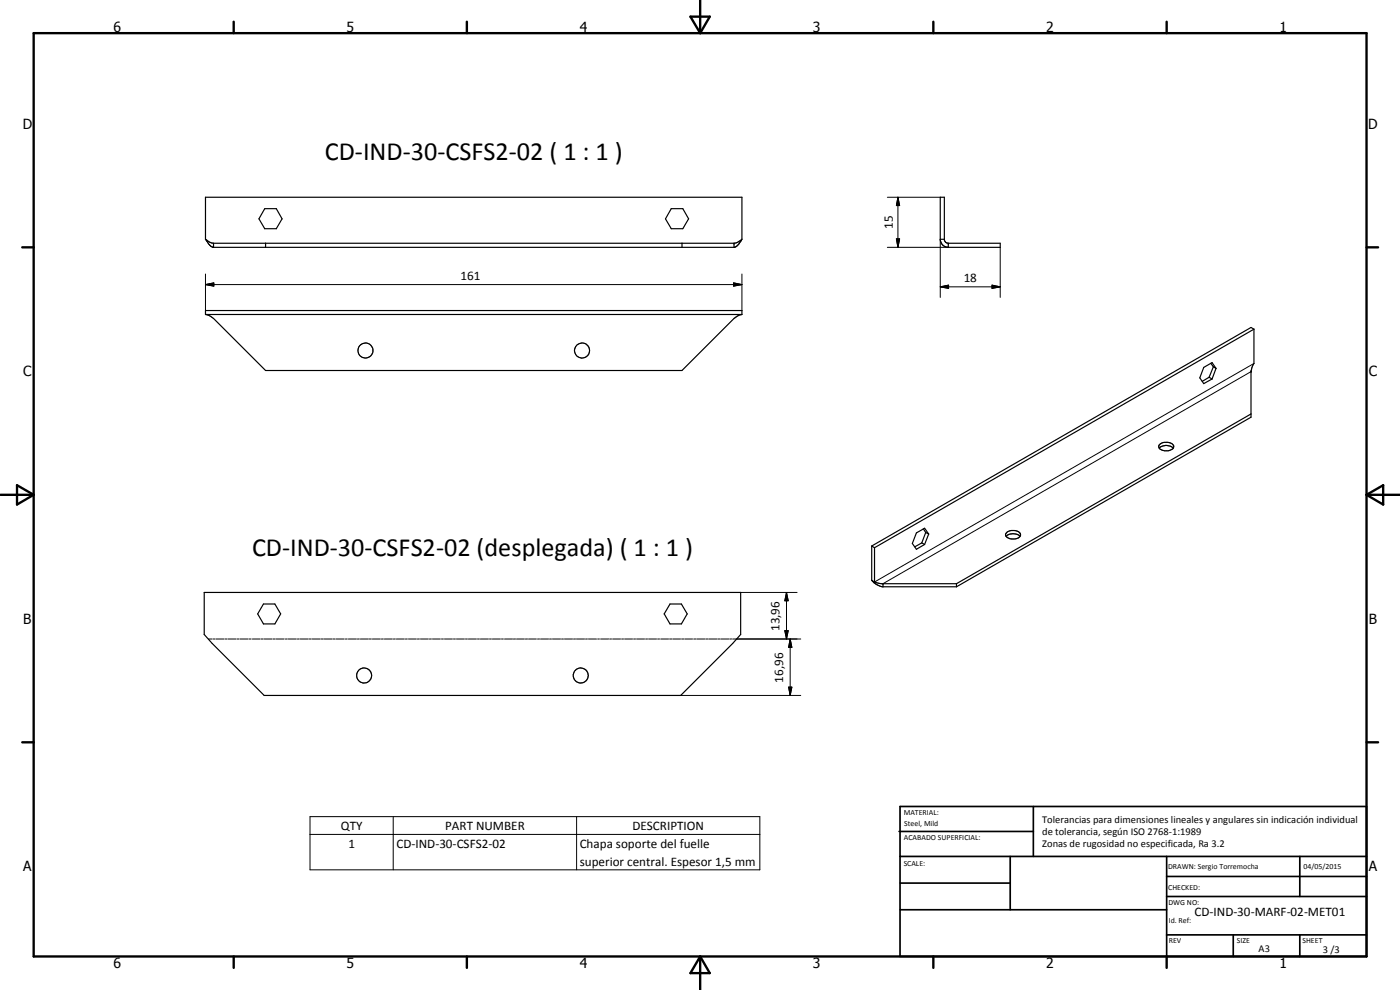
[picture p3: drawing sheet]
<svg xmlns="http://www.w3.org/2000/svg" width="420mm" height="297mm" viewBox="0 0 420 297" stroke-linecap="round" stroke-linejoin="round" font-family="sans-serif">
<g fill="none" stroke="#000" stroke-width=".35">
<path d="M61.7 71.8l1.3 1.9 1.1 .5M61.7 71.8l1.2 .8 1.2 .4M61.7 71.8v-12.6h161v12.6M64.1 74.2h156.2M64.1 73v1.2M64.1 73h156.2M79.4 62.6h3.5l1.8 3.1-1.8 2.9h-3.5l-1.7-2.9zM79.7 73v1.2M201.5 62.6h3.4l1.8 3.1-1.8 2.9h-3.4l-1.8-2.9zM204.7 73v1.2M220.3 73v1.2M222.7 71.8l-.6 .9a2.71 2.71 0 0 1-1.8 1.5"/>
<path d="M222.7 71.8l-1.2 .8-1.2 .4M282.2 71.8a2.43 2.43 0 0 0 2.4 2.4M282.2 71.8v-12.6h1.2v12.8l.3 .6 .9 .4M282.2 71.8h1.2M284.6 73h15.6v1.2h-15.6M284.6 73v1.2M61.7 94.4v-1.2h161v1.2M61.7 94.4h161M61.7 94.4l.9 .2 1.5 .9 15.6 15.7h125l15.6-15.7 1.5-.9 .9-.2M376.3 98.8v10.3l-.8 2.2M376.3 98.8l-113.8 65.5M376.3 98.8l-.9-.5-113.8 65.5"/>
<path d="M362.9 113.2l.9 .5M362.9 113.2l-2.1 1.2M363.4 109l.7 1.1M364.1 110.1l-1.2 3.1M364.1 110.1l.8 .4M364.9 110.5l-1.1 3.2M364.9 110.5l-1.1-1.7-2.5 1.4-1.2 3.2 1.2 1.7 2.5-1.4M375.5 111.3l-.1 13.9-88.3 50.9M375.5 111.3l-.1 .5M347.9 133.5a2.99 2.99 0 0 1 4.3 .3 1.47 1.47 0 0 1-1.6 1.5h-1.1a1.45 1.45 0 0 1-1.7-1.7zM347.9 134.5a2.95 2.95 0 0 1 4.2 0M375.4 124.2l-88.3 50.9"/>
<path d="M277.1 158.7l.7 1.1M277.8 159.8l.9 .4M277.8 159.8l-1.2 3.1M61.3 177.8h161v12.6l-2.4 2.7-15.6 15.6h-125l-15.6-15.6-2.4-2.7zM261.6 174.1l.4 .4a5.2 5.2 0 0 0 2.7 1.6h22.4M261.6 174.1l.9 .5M261.6 163.8v10.3M261.6 163.8l.9 .5M262.5 174.6l2.1 .5h22.5M262.5 164.3v10.3M265 175.1v1M276.6 162.9l.9 .5"/>
<path d="M276.6 162.9l-2.1 1.2M278.7 160.2l-1.2-1.7-2.5 1.4-1.2 3.2 1.2 1.7 2.5-1.4M278.7 160.2l-1.2 3.2M287.1 175.1v1M302 161a3.1 3.1 0 0 1 4.1 0M306.1 160.9a1.47 1.47 0 0 0-1.7-1.7 1.97 1.97 0 0 0-2.6 1.3l.2 .5M306.1 160.9a3.1 3.1 0 0 1-4 .2l-.1-.1M79.1 181.2h3.4l1.7 3-1.7 3h-3.4l-1.8-3zM201.1 181.2h3.4l1.7 3-1.7 3h-3.4l-1.8-3z"/>
<circle cx="109.7" cy="105.2" r="2.25"/>
<circle cx="174.7" cy="105.2" r="2.26"/>
<circle cx="109.3" cy="202.7" r="2.26"/>
<circle cx="174.3" cy="202.7" r="2.27"/>
</g>
<g fill="none" stroke="#000" stroke-width=".3">
<path d="M266.3 59.2h15.9M269.5 59.2l.5 2.5h-1zM269.5 59.2v15M266.3 74.2h18.3M269 71.7h1l-.5 2.5zM282.2 71.8v17.4M300.2 74.2v15M61.7 85.4l2.5-.5v1zM61.7 85.4h161M61.7 82.2v11M220.2 84.9l2.5 .5-2.5 .5zM222.7 82.2v11"/>
<path d="M282.2 86.1l2.5-.5v.9zM282.2 86.1h18M297.7 85.6l2.5 .5-2.5 .4zM375.4 111.5l-110.4 63.6M376.3 109.1l-113.8 65.5M222.3 177.8h16.9M236 177.8l.5 2.5h-1zM236 177.8v13.9M62.5 191.7h1.2M64 191.7h.6M64.9 191.7h2.4M67.6 191.7h.6"/>
<path d="M68.5 191.7h2.4M71.2 191.7h.6M72.1 191.7h2.4M74.8 191.7h.6M75.7 191.7h2.4M78.4 191.7h.6M79.3 191.7h2.4M82 191.7h.6M82.9 191.7h2.4M85.6 191.7h.6M86.5 191.7h2.4M89.2 191.7h.6"/>
<path d="M90.1 191.7h2.4M92.8 191.7h.6M93.7 191.7h2.4M96.4 191.7h.7M97.3 191.7h2.4M100 191.7h.6M100.9 191.7h2.4M103.7 191.7h.5M104.6 191.7h2.4M107.3 191.7h.6M108.2 191.7h2.4M110.8 191.7h.7"/>
<path d="M111.7 191.7h2.5M114.5 191.7h.6M115.3 191.7h2.5M118.1 191.7h.5M118.9 191.7h2.5M121.7 191.7h.5M122.6 191.7h2.4M125.3 191.7h.6M126.2 191.7h2.4M128.9 191.7h.6M129.8 191.7h2.4M132.5 191.7h.6"/>
<path d="M133.4 191.7h2.4M136.1 191.7h.6M137 191.7h2.4M139.7 191.7h.6M140.6 191.7h2.4M143.3 191.7h.6M144.2 191.7h2.4M146.9 191.7h.6M147.8 191.7h2.4M150.5 191.7h.6M151.4 191.7h2.4M154.1 191.7h.6"/>
<path d="M155 191.7h2.4M157.7 191.7h.6M158.6 191.7h2.4M161.3 191.7h.6M162.2 191.7h2.4M164.9 191.7h.6M165.8 191.7h2.4M168.5 191.7h.6M169.4 191.7h2.4M172.1 191.7h.7M173 191.7h2.4M175.7 191.7h.6"/>
<path d="M176.6 191.7h2.4M179.4 191.7h.5M180.2 191.7h2.5M183 191.7h.5M183.8 191.7h2.5M186.6 191.7h.5M187.4 191.7h2.5M190.1 191.7h.6M191 191.7h2.5M193.7 191.7h.6M194.6 191.7h2.5M197.3 191.7h.6"/>
<path d="M198.3 191.7h2.3M200.9 191.7h.7M201.9 191.7h2.3M204.5 191.7h.7M205.5 191.7h2.3M208.2 191.7h.6M209.1 191.7h2.4M211.8 191.7h.6M212.7 191.7h2.4M215.4 191.7h.6M216.3 191.7h2.4M219 191.7h.6"/>
<path d="M219.9 191.7h20.4M235.5 189.2h1l-.5 2.5zM237.1 191.7l.5 2.5h-.9zM237.1 191.7v17M204.3 208.7h36M236.7 206.2h.9l-.5 2.5zM93 245h135v16h-135zM93 250.4h135M118 245v16M173 245v16"/>
</g>
<g fill="none" stroke="#000" stroke-width=".71">
<path d="M10.1 9.9h400v277.1h-400zM70.1 6.5v3.4M140.1 6.5v3.4M207.2 5h5.8l-2.9 4.9zM210.1 0v9.9M280.1 6.5v3.4M350.1 6.5v3.4M6.7 74.2h3.4M410.1 74.2h3.5M.1 148.5h10M5.1 145.6l5 2.9-5 2.9zM410.1 148.5h10"/>
<path d="M410.1 148.5l5-2.9v5.8zM6.7 222.7h3.4M410.1 222.7h3.5M70.1 287v3.4M140.1 287v3.4M210.1 287v10M210.1 287l2.9 5h-5.8zM280.1 287v3.4M350.1 287v3.4"/>
</g>
<g fill="none" stroke="#000" stroke-width=".51">
<path d="M269.8 249.5h40.3M270.1 242h140v45h-140zM270.1 257h140M303.2 257v16M310.1 242v15M350.1 257v30M390.1 257v12M270.1 265h33.1M270.1 273h80M350.1 269h60M350.1 263h60M350.1 280.5h60"/>
<path d="M370.1 280.5v6.5M390.1 280.5v6.5"/>
</g>
<path d="M269 71.7h1l-.5 2.5zM269.5 59.2l.5 2.5h-1zM61.7 85.4l2.5-.5v1zM220.2 84.9l2.5 .5-2.5 .5zM282.2 86.1l2.5-.5v.9zM297.7 85.6l2.5 .5-2.5 .4zM235.5 189.2h1l-.5 2.5zM236 177.8l.5 2.5h-1zM237.1 191.7l.5 2.5h-.9zM236.7 206.2h.9l-.5 2.5z" fill="#000"/>
<g font-size="7.9">
<text x="97.5" y="48.1">CD-IND-30-CSFS2-02 ( 1 : 1 )</text>
<text x="75.6" y="166.9">CD-IND-30-CSFS2-02 (desplegada) ( 1 : 1 )</text>
</g>
<g font-size="4.2">
<text x="34" y="9.6">6</text>
<text x="104" y="9.6">5</text>
<text x="174" y="9.6">4</text>
<text x="244" y="9.6">3</text>
<text x="314" y="9.6">2</text>
<text x="384" y="9.6">1</text>
<text x="6.8" y="38.7">D</text>
<text x="410.6" y="38.7">D</text>
<text x="7" y="112.9">C</text>
<text x="410.8" y="112.9">C</text>
<text x="7" y="187.1">B</text>
<text x="410.8" y="187.1">B</text>
<text x="7" y="261.4">A</text>
<text x="410.8" y="261.4">A</text>
<text x="34" y="290.4">6</text>
<text x="104" y="290.4">5</text>
<text x="174" y="290.4">4</text>
<text x="244" y="290.4">3</text>
<text x="314" y="290.4">2</text>
<text x="384" y="290.4">1</text>
</g>
<g font-size="3.9">
<text x="267.9" y="68.7" transform="rotate(-90 267.9 68.7)">15</text>
<text x="138.2" y="83.9">161</text>
<text x="289.2" y="84.5">18</text>
<text x="234" y="189.4" transform="rotate(-90 234 189.4)">13,96</text>
<text x="235.1" y="204.9" transform="rotate(-90 235.1 204.9)">16,96</text>
<text x="102.3" y="249">QTY</text>
<text x="133.6" y="249">PART NUMBER</text>
<text x="189.8" y="249">DESCRIPTION</text>
<text x="104.6" y="254.3">1</text>
<text x="118.9" y="254.3">CD-IND-30-CSFS2-02</text>
<text x="174" y="254.4">Chapa soporte del fuelle</text>
<text x="174" y="259.7">superior central. Espesor 1,5 mm</text>
<text x="358.5" y="275">CD-IND-30-MARF-02-MET01</text>
</g>
<g font-size="3.1">
<text x="312.7" y="246.8">Tolerancias para dimensiones lineales y angulares sin indicación individual</text>
<text x="312.7" y="250.4">de tolerancia, según ISO 2768-1:1989</text>
<text x="312.7" y="254">Zonas de rugosidad no especificada, Ra 3.2</text>
<text x="377.7" y="285.6">A3</text>
<text x="397" y="285.9">3 /3</text>
</g>
<g font-size="2.4">
<text x="271.2" y="244.4">MATERIAL:</text>
<text x="271.3" y="252">ACABADO SUPERFICIAL:</text>
<text x="271.4" y="247.9">Steel, Mild</text>
<text x="271.2" y="259.7">SCALE:</text>
<text x="350.6" y="260.8">DRAWN: Sergio Torremocha</text>
<text x="391.2" y="260.6">04/05/2015</text>
<text x="350.6" y="267">CHECKED:</text>
<text x="350.6" y="271.4">DWG NO:</text>
<text x="350.8" y="276.9">Id. Ref:</text>
<text x="350.8" y="282.8">REV</text>
<text x="371.2" y="282.9">SIZE</text>
<text x="390.9" y="282.9">SHEET</text>
</g>
</svg>
